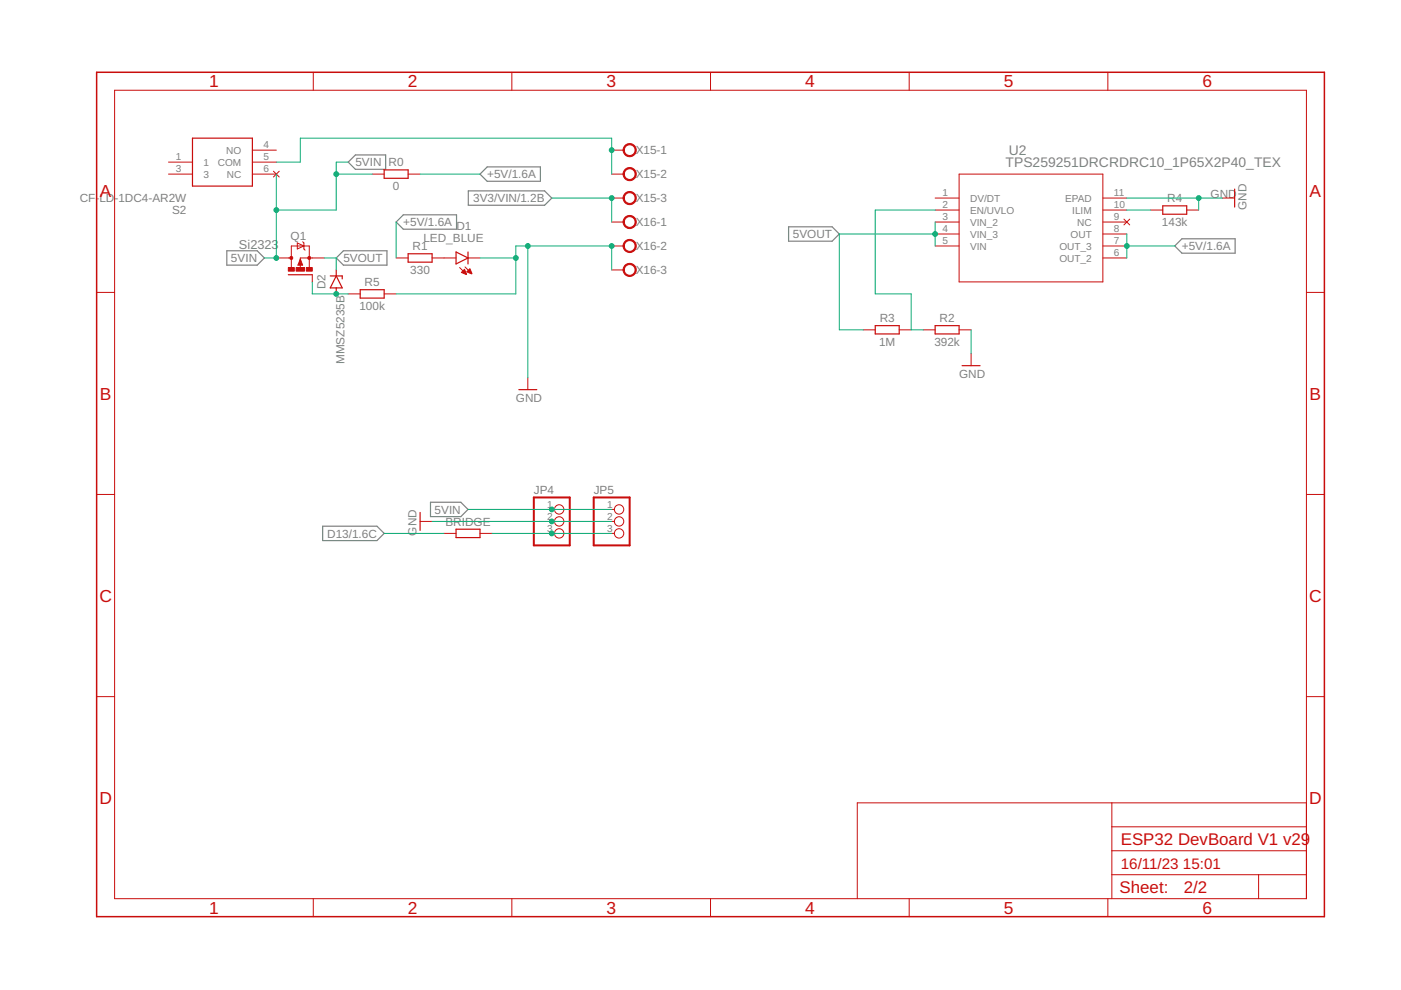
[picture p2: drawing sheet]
<svg xmlns="http://www.w3.org/2000/svg" width="297mm" height="210mm" viewBox="0 0 297 210" stroke-linecap="round" stroke-linejoin="round" font-family="sans-serif">
<path d="M73.8 34.4l1.6-1.5h6.4v3h-6.4zM101.8 36.9l1.5-1.5h11.3v3h-11.3zM48.1 53.2h6.4l1.5 1.5-1.5 1.5h-6.4zM72.8 53.2h9.2v3h-9.2l-1.5-1.5zM85.5 45.6h11.3v3h-11.3l-1.5-1.5zM99.3 40.5h16.2l1.5 1.5-1.5 1.5h-16.2zM167.2 48.1h9.2l1.5 1.5-1.5 1.5h-9.2zM250.6 50.6h11.3v3.1h-11.3l-1.5-1.5zM68.4 111.6h11.5l1.5 1.5-1.5 1.5h-11.5zM91.3 106.5h6.4l1.5 1.5-1.5 1.5h-6.4z" fill="none" stroke="#808080" stroke-width=".25"/>
<g fill="none" stroke="#c90d0c" stroke-width=".21">
<path d="M24.3 19.1h252.7v171.4h-252.7zM66.4 15.3v3.8M108.5 15.3v3.8M150.6 15.3v3.8M192.8 15.3v3.8M234.9 15.3v3.8M35.7 36.9h5.1M35.7 34.4h5.1M53.5 31.8h5.1M53.5 36.9h5.1M53.5 34.4h5.1M58 36.3l1.2 1.2"/>
<path d="M59.2 36.3l-1.2 1.2M78.9 36.9h2.5M86.5 36.9h2.6M129.7 31.8h2.5M129.7 36.9h2.5M203.3 36.9h30.5v22.9h-30.5zM58.6 54.7h3.2M61.8 56.7v-4.5h3.8v4.5M63 51.5l1.4 .7-1.4 .6zM63.7 56.1v.9M63.7 54.9l.5 1.3h-1zM64.2 51.3l.2 .2v1.3l.3 .2"/>
<path d="M66.2 58.3v1.5M68.7 54.7h-5v.3M84 54.7h2.5M91.6 54.7h5.1M97.5 56.7l1.3 1.4M98.6 56.6l1.4 1.4M99.2 54.7h2.6M129.7 42h2.5M129.7 47.1h2.5M129.7 52.2h2.5M129.7 57.2h2.5M198.3 42h5"/>
<path d="M198.3 47.1h5M198.3 52.2h5M198.3 44.5h5M198.3 49.6h5M233.8 42h5.1M233.8 47.1h5.1M233.8 52.2h5.1M233.8 54.7h5.1M233.8 44.5h5.1M233.8 49.6h5.1M238.3 46.5l1.2 1.2M239.5 46.5l-1.2 1.2"/>
<path d="M244 44.5h2.5M251.6 44.5h2.5M259.2 42h2.6M20.5 62h3.8M73.8 62.3h2.6M81.4 62.3h2.6M183 69.9h2.6M190.6 69.9h2.6M195.7 69.9h2.6M203.3 69.9h2.6M205.9 75v2.5M277 62h3.8"/>
<path d="M111.9 80.1v2.5M20.5 104.8h3.8M89.1 110.6h2.5M94.1 113.1h2.6M101.8 113.1h2.5M117 108h.6M117 110.6h.6M117 113.1h.6M129.7 108h.6M129.7 110.6h.6M129.7 113.1h.6M277 104.8h3.8"/>
<path d="M20.5 147.7h3.8M277 147.7h3.8M235.7 170.2v20.3M235.7 175.3h41.3M277 170.2h-95.2v20.3M66.4 190.5v3.9M108.5 190.5v3.9M150.6 190.5v3.9M192.8 190.5v3.9M234.9 190.5v3.9M235.7 185.5h41.3M235.7 180.4h41.3"/>
<path d="M266.8 185.5v5"/>
<circle cx="118.6" cy="113.1" r=".99"/>
<circle cx="118.6" cy="108" r=".99"/>
<circle cx="118.6" cy="110.6" r=".99"/>
<circle cx="131.3" cy="113.1" r=".99"/>
<circle cx="131.3" cy="108" r=".99"/>
<circle cx="131.3" cy="110.6" r=".99"/>
</g>
<path d="M20.5 15.3h260.3v179.1h-260.3zM63.7 55.8v.3h-.3l.3-.9 .2 .9" fill="none" stroke="#c90d0c" stroke-width=".32"/>
<g fill="none" stroke="#c90d0c" stroke-width=".25">
<path d="M40.8 29.3h12.7v10.2h-12.7zM81.4 36h5.1v1.8h-5.1zM61.1 58.3h5.1M70 58.5h2.6v.6M71.3 58.5l1.3 2.5h-2.6zM71.3 57.2v1.3M86.5 53.8h5.1v1.8h-5.1zM96.7 53.4l2.5 1.3-2.5 1.3zM99.2 53.4v2.6M246.5 43.6h5.1v1.8h-5.1zM261.8 40.1v3.8M71.3 61v1.3"/>
<path d="M76.4 61.4h5v1.8h-5zM185.6 69h5v1.8h-5zM198.3 69h5v1.8h-5zM204 77.5h3.8M110 82.6h3.8M89.1 108.6v3.9M96.7 112.2h5.1v1.8h-5.1z"/>
</g>
<g fill="#c90d0c" stroke="#c90d0c" stroke-width=".21">
<path d="M132.5 30.9a1.4 1.4 0 0 1 2.2 .2 1.4 1.4 0 0 1-.8 2.1 1.4 1.4 0 0 1-1.8-1.4h.3a1.15 1.15 0 0 1 1.6-1.1 1.15 1.15 0 0 1 .3 2 1.15 1.15 0 0 1-1.9-.6v-.3h-.3z" fill-rule="evenodd"/>
<path d="M132.5 36a1.4 1.4 0 0 1 2.2 .2 1.4 1.4 0 0 1-.8 2.1 1.4 1.4 0 0 1-1.8-1.4h.3a1.15 1.15 0 0 1 1.6-1.1 1.15 1.15 0 0 1 .3 1.9 1.15 1.15 0 0 1-1.9-.5v-.3h-.3z" fill-rule="evenodd"/>
<path d="M132.5 41a1.4 1.4 0 0 1 2.2 .3 1.4 1.4 0 0 1-.8 2.1 1.4 1.4 0 0 1-1.8-1.4h.3a1.15 1.15 0 0 1 1.6-1.1 1.15 1.15 0 0 1 .3 1.9 1.15 1.15 0 0 1-1.9-.5v-.3h-.3z" fill-rule="evenodd"/>
<path d="M132.5 46.1a1.4 1.4 0 0 1 2.2 .3 1.4 1.4 0 0 1-.8 2 1.4 1.4 0 0 1-1.8-1.3h.3a1.15 1.15 0 0 1 1.6-1.1 1.15 1.15 0 0 1 .3 1.9 1.15 1.15 0 0 1-1.9-.6v-.2h-.3z" fill-rule="evenodd"/>
<path d="M132.5 51.2a1.4 1.4 0 0 1 2.2 .2 1.4 1.4 0 0 1-.8 2.1 1.4 1.4 0 0 1-1.8-1.3h.3a1.15 1.15 0 0 1 1.6-1.1 1.15 1.15 0 0 1 .3 1.9 1.15 1.15 0 0 1-1.9-.6v-.2h-.3z" fill-rule="evenodd"/>
<path d="M132.5 56.3a1.4 1.4 0 0 1 2.2 .2 1.4 1.4 0 0 1-.8 2.1 1.4 1.4 0 0 1-1.8-1.4h.3a1.15 1.15 0 0 1 1.6-1.1 1.15 1.15 0 0 1 .3 2 1.15 1.15 0 0 1-1.9-.6v-.3h-.3z" fill-rule="evenodd"/>
<path d="M97.8 57.8l.7-.7 .4 1z" fill-rule="evenodd"/>
<path d="M99 57.6l.6-.6 .5 1z" fill-rule="evenodd"/>
<circle cx="65.6" cy="54.7" r=".33"/>
<circle cx="61.8" cy="54.7" r=".33"/>
</g>
<g fill="#c90d0c" stroke="#c90d0c" stroke-width=".21">
<path d="M64.9 56.7h1.3v.8h-1.3z"/>
<path d="M61.1 56.7h1.3v.8h-1.3z"/>
<path d="M62.8 56.7h1.8v.8h-1.8z"/>
</g>
<path d="M113.2 105.5h7.6v10.1h-7.6zM125.9 105.5h7.6v10.1h-7.6z" fill="none" stroke="#c90d0c" stroke-width=".42"/>
<g fill="none" stroke="#0dab76" stroke-width=".21">
<path d="M58.6 34.4h5.1v-5.1h66v7.6M58.6 36.9v17.8h-2.6M71.3 36.9h7.6M73.8 34.4h-2.5v10.1h-12.7M89.1 36.9h12.7M66.2 59.8v2.5h7.6M68.7 54.7h2.6v2.5M84 47.1v7.6M101.8 54.7h7.6M111.9 52.2v27.9M117 42h12.7v5.1M129.7 57.2v-5h-20.3v10.1h-25.4"/>
<path d="M198.3 44.5h-12.7v17.8h7.6v7.6h2.5M198.3 49.6h-20.4v20.3h5.1M198.3 47.1v5.1M238.9 52.2h10.2M238.9 42h20.3M238.9 49.6v5.1M238.9 44.5h5.1M254.1 42v2.5M205.9 69.9v5.1M81.4 113.1h12.7M91.6 110.6h38.1M99.2 108h30.5"/>
<path d="M104.3 113.1h25.4"/>
</g>
<g fill="#0dab76" stroke="#0dab76" stroke-width=".21">
<circle cx="111.9" cy="52.2" r=".51"/>
<circle cx="129.7" cy="52.2" r=".51"/>
<circle cx="109.4" cy="54.7" r=".51"/>
<circle cx="254.1" cy="42" r=".51"/>
<circle cx="117" cy="110.6" r=".51"/>
<circle cx="238.9" cy="52.2" r=".51"/>
<circle cx="129.7" cy="31.8" r=".51"/>
<circle cx="129.7" cy="42" r=".51"/>
<circle cx="71.3" cy="36.9" r=".51"/>
<circle cx="58.6" cy="54.7" r=".51"/>
<circle cx="58.6" cy="44.5" r=".51"/>
<circle cx="117" cy="108" r=".51"/>
<circle cx="198.3" cy="49.6" r=".51"/>
<circle cx="71.3" cy="62.3" r=".51"/>
<circle cx="117" cy="113.1" r=".51"/>
</g>
<g font-size="3.7" fill="#c90d0c">
<text x="44.3" y="18.5">1</text>
<text x="86.5" y="18.5">2</text>
<text x="128.6" y="18.5">3</text>
<text x="170.7" y="18.5">4</text>
<text x="212.8" y="18.5">5</text>
<text x="254.9" y="18.5">6</text>
<text x="21.2" y="41.9">A</text>
<text x="277.7" y="41.9">A</text>
<text x="21.2" y="84.7">B</text>
<text x="277.7" y="84.7">B</text>
<text x="21.1" y="127.6">C</text>
<text x="277.6" y="127.6">C</text>
<text x="21.1" y="170.4">D</text>
<text x="277.6" y="170.4">D</text>
<text x="44.3" y="193.7">1</text>
<text x="86.5" y="193.7">2</text>
<text x="128.6" y="193.7">3</text>
<text x="170.7" y="193.7">4</text>
<text x="212.8" y="193.7">5</text>
<text x="254.9" y="193.7">6</text>
</g>
<g font-size="3.6" fill="#c90d0c">
<text x="237.6" y="179.1">ESP32 DevBoard V1 v29</text>
<text x="237.4" y="189.4">Sheet:</text>
<text x="251" y="189.3">2/2</text>
</g>
<g font-size="3.2" fill="#c90d0c">
<text x="237.6" y="184.2">16/11/23</text>
<text x="250.8" y="184.2">15:01</text>
</g>
<g font-size="2.9" fill="#808080">
<text x="213.2" y="35.4">TPS259251DRCRDRC10_1P65X2P40_TEX</text>
<text x="213.9" y="32.9">U2</text>
</g>
<text font-size="2.7" fill="#808080" x="50.7" y="52.8">Si2323</text>
<g font-size="2.5" fill="#808080">
<text x="75.3" y="35.3">5VIN</text>
<text x="82.4" y="35.3">R0</text>
<text x="134.8" y="32.7">X15-1</text>
<text x="83.3" y="40.3">0</text>
<text x="103.3" y="37.8">+5V/1.6A</text>
<text x="134.8" y="37.8">X15-2</text>
<text x="256.7" y="42">GND</text>
<text x="16.9" y="42.9">CF-</text>
<text x="21.1" y="42.9">LD-1DC4-AR2W</text>
<text x="36.5" y="45.4">S2</text>
<text x="85.5" y="48">+5V/1.6A</text>
<text x="100.3" y="42.9">3V3/VIN/1.2B</text>
<text x="134.8" y="42.9">X15-3</text>
<text x="134.8" y="48">X16-1</text>
<text x="246.4" y="48">143k</text>
<text x="247.5" y="42.9">R4</text>
<text x="264.3" y="44.5" transform="rotate(-90 264.3 44.5)">GND</text>
<text x="61.6" y="50.9">Q1</text>
<text x="87.5" y="53">R1</text>
<text x="89.8" y="51.4">LED_BLUE</text>
<text x="96.8" y="48.8">D1</text>
<text x="134.8" y="53">X16-2</text>
<text x="168.1" y="50.5">5VOUT</text>
<text x="250.6" y="53">+5V/1.6A</text>
<text x="49" y="55.6">5VIN</text>
<text x="72.8" y="55.6">5VOUT</text>
<text x="87" y="58.1">330</text>
<text x="134.8" y="58.1">X16-3</text>
<text x="69" y="61.4" transform="rotate(-90 69 61.4)">D2</text>
<text x="76.2" y="65.7">100k</text>
<text x="77.3" y="60.7">R5</text>
<text x="186.5" y="68.3">R3</text>
<text x="199.2" y="68.3">R2</text>
<text x="73.1" y="77.2" transform="rotate(-90 73.1 77.2)">MMSZ5235B</text>
<text x="186.4" y="73.4">1M</text>
<text x="198.1" y="73.4">392k</text>
<text x="203.3" y="80.1">GND</text>
<text x="109.4" y="85.2">GND</text>
<text x="113.2" y="104.8">JP4</text>
<text x="125.9" y="104.8">JP5</text>
<text x="69.4" y="114">D13/1.6C</text>
<text x="88.3" y="113.6" transform="rotate(-90 88.3 113.6)">GND</text>
<text x="92.2" y="108.9">5VIN</text>
<text x="94.4" y="111.4">BRIDGE</text>
</g>
<g font-size="2.1" fill="#808080">
<text x="37.3" y="34">1</text>
<text x="43.1" y="35.1">1</text>
<text x="46.2" y="35.1">COM</text>
<text x="48" y="32.6">NO</text>
<text x="55.8" y="31.5">4</text>
<text x="55.8" y="34">5</text>
<text x="37.3" y="36.6">3</text>
<text x="43.1" y="37.7">3</text>
<text x="48.1" y="37.7">NC</text>
<text x="55.8" y="36.6">6</text>
<text x="199.8" y="41.6">1</text>
<text x="236.2" y="41.6">11</text>
<text x="199.8" y="44.2">2</text>
<text x="199.8" y="46.7">3</text>
<text x="205.7" y="42.8">DV/DT</text>
<text x="205.7" y="45.3">EN/UVLO</text>
<text x="205.7" y="47.8">VIN_2</text>
<text x="225.8" y="42.8">EPAD</text>
<text x="227.3" y="45.3">ILIM</text>
<text x="228.4" y="47.8">NC</text>
<text x="236.2" y="46.7">9</text>
<text x="236.2" y="44.2">10</text>
<text x="199.8" y="49.3">4</text>
<text x="199.8" y="51.8">5</text>
<text x="205.7" y="50.4">VIN_3</text>
<text x="205.7" y="52.9">VIN</text>
<text x="224.6" y="52.9">OUT_3</text>
<text x="227" y="50.4">OUT</text>
<text x="236.2" y="51.8">7</text>
<text x="236.2" y="49.3">8</text>
<text x="224.6" y="55.5">OUT_2</text>
<text x="236.2" y="54.3">6</text>
<text x="116" y="107.7">1</text>
<text x="128.7" y="107.7">1</text>
<text x="116" y="110.2">2</text>
<text x="116" y="112.7">3</text>
<text x="128.7" y="110.2">2</text>
<text x="128.7" y="112.7">3</text>
</g>
</svg>
